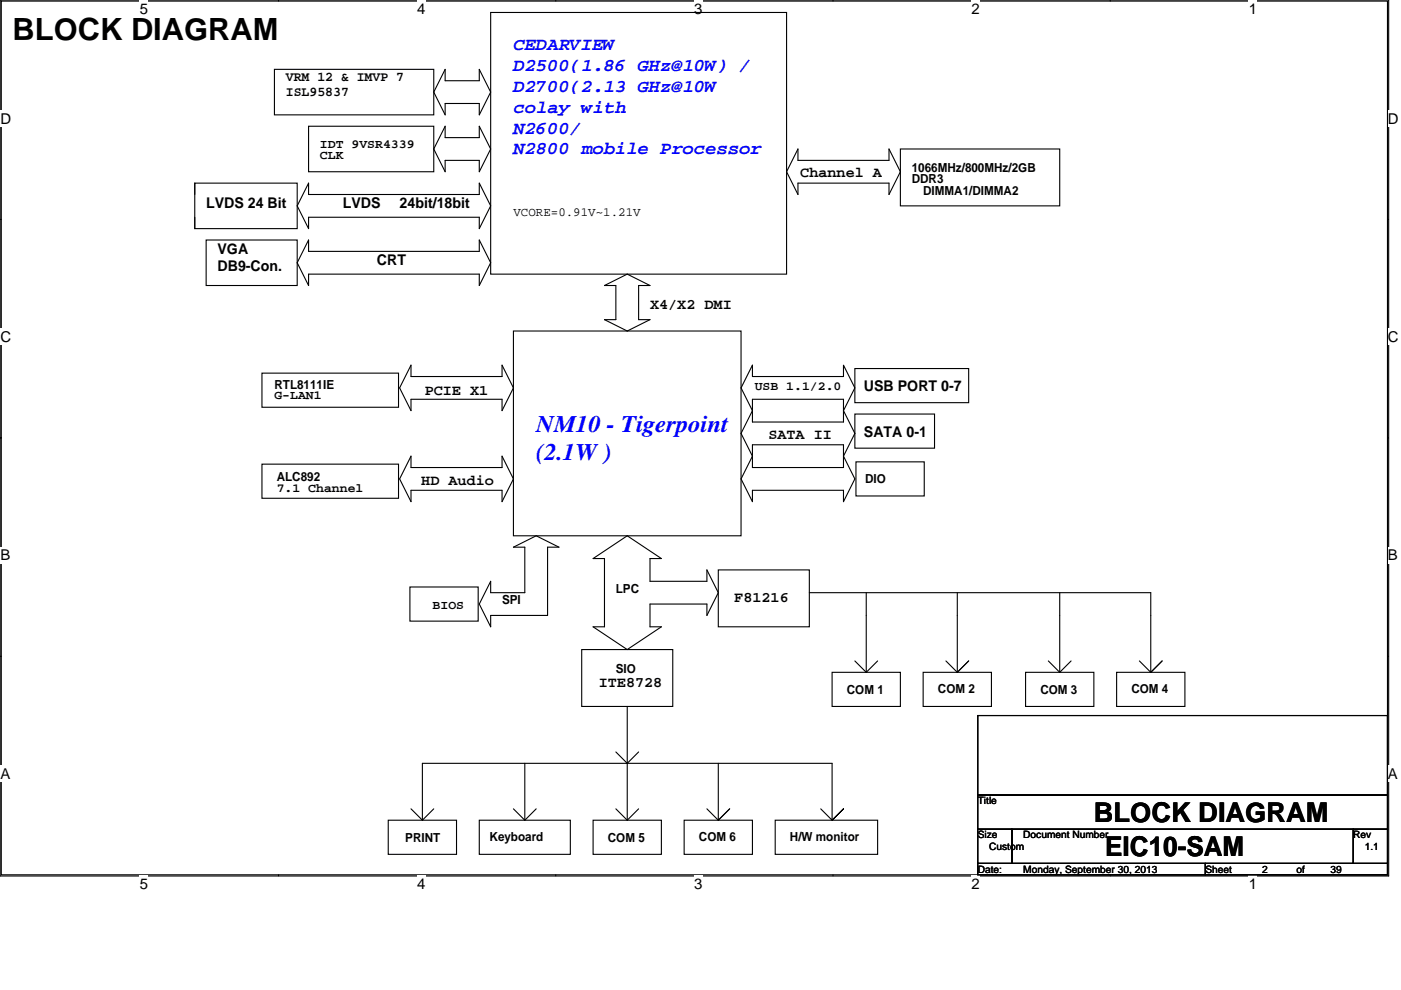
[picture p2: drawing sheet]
<svg xmlns="http://www.w3.org/2000/svg" width="297mm" height="210mm" viewBox="0 0 297 210" stroke-linecap="round" stroke-linejoin="round" font-family="sans-serif">
<path d="M0 0h294.4v185.8h-294.4zM.3 .2h293.9v185.3h-293.9z" fill="none" stroke="#000" stroke-width=".23"/>
<g fill="#fff">
<path d="M29.7 .1h1.7v3.5h-1.7z"/>
<path d="M29.7 185.7h1.7v3.5h-1.7z"/>
</g>
<path d="M59.1 0v.2M59.1 185.5v.3" fill="none" stroke="#000" stroke-width=".23"/>
<g fill="#fff">
<path d="M88.4 .1h1.8v3.5h-1.8z"/>
<path d="M88.4 185.7h1.8v3.5h-1.8z"/>
</g>
<path d="M117.8 0v.2M117.8 185.5v.3" fill="none" stroke="#000" stroke-width=".23"/>
<g fill="#fff">
<path d="M147.2 .1h1.8v3.5h-1.8z"/>
<path d="M147.2 185.7h1.8v3.5h-1.8z"/>
</g>
<path d="M176.6 0v.2M176.6 185.5v.3" fill="none" stroke="#000" stroke-width=".23"/>
<g fill="#fff">
<path d="M206 .1h1.7v3.5h-1.7z"/>
<path d="M206 185.7h1.7v3.5h-1.7z"/>
</g>
<path d="M235.4 0v.2M235.4 185.5v.3" fill="none" stroke="#000" stroke-width=".23"/>
<g fill="#fff">
<path d="M264.8 .1h1.7v3.5h-1.7z"/>
<path d="M264.8 185.7h1.7v3.5h-1.7z"/>
<path d="M.1 23.4h2.3v3.5h-2.3z"/>
<path d="M294.2 23.4h2.3v3.5h-2.3z"/>
<path d="M.1 69.7h2.3v3.5h-2.3z"/>
<path d="M294.2 69.7h2.3v3.5h-2.3z"/>
</g>
<path d="M0 46.5h.3M294.2 46.5h.2" fill="none" stroke="#000" stroke-width=".23"/>
<g fill="#fff">
<path d="M.1 116h2.1v3.5h-2.1z"/>
<path d="M294.2 116h2.1v3.5h-2.1z"/>
</g>
<path d="M0 92.9h.3M294.2 92.9h.2" fill="none" stroke="#000" stroke-width=".23"/>
<path d="M.2 92.8l.1 .1zM294.2 92.9l.1-.1z" fill="#000" stroke="#000" stroke-width=".21"/>
<g fill="#fff">
<path d="M.1 162.4h2.1v3.5h-2.1z"/>
<path d="M294.2 162.4h2.2v3.5h-2.2z"/>
</g>
<g fill="none" stroke="#000" stroke-width=".23">
<path d="M58.2 14.7h33.8v9.7h-33.8zM94.4 14.7v2.4h7.2v-2.4l2.4 4.8-2.4 4.9v-2.5h-7.2v2.5l-2.4-4.9zM104 2.6h62.8v55.5h-62.8zM41.3 38.8h21.7v9.7h-21.7zM41.3 38.8v2.5M65.4 38.8v2.5h36.2v-2.5l2.4 4.9-2.4 4.8v-2.4h-36.2v2.4l-2.4-4.8zM65.4 26.8h26.6v9.6h-26.6zM94.4 26.8v2.4h7.2v-2.4l2.4 4.8-2.4 4.8v-2.4h-7.2v2.4l-2.4-4.8zM169.2 31.6v2.4h19.3v-2.4l2.4 4.8-2.4 4.9v-2.5h-19.3v2.5l-2.4-4.9zM190.9 31.6h33.8v12.1h-33.8zM41.3 46.1v2.4M43.7 50.9h19.3v9.7h-19.3z"/>
<path d="M65.4 50.9v2.4h36.2v-2.4l2.4 4.8-2.4 4.9v-2.5h-36.2v2.5l-2.4-4.9zM55.5 79.1h29v7.3h-29zM108.9 70.2h48.2v43.4h-48.2zM128.2 60.6l4.8-2.5 4.8 2.5h-2.4v7.2h2.4l-4.8 2.4-4.8-2.4h2.4v-7.2zM181.2 78.2h24.2v7.2h-24.2zM55.5 98.4h29v7.3h-29zM87.1 87.1l-2.4-4.8 2.4-4.9v2.5h19.3v-2.5l2.5 4.9-2.5 4.8M87.1 87.1h.1M87.1 96.8v2.4h19.3v-2.4l2.5 4.8-2.5 4.8v-2.4h-19.3v2.4l-2.4-4.8zM106.4 87.1v-2.4h-19.3v2.4M106.4 87.1h.1M159.5 87.1l-2.4-4.8 2.4-4.9v2.5h19.3v-2.5l2.4 4.9-2.4 4.8"/>
<path d="M159.5 87.1l-2.4 4.8 2.4 4.9M159.5 87.1v2.4h19.3v-2.4M159.5 96.8l-2.4 4.8 2.4 4.8v-2.4h19.3v2.4l2.4-4.8-2.4-4.8M159.5 96.8v2.4h19.3v-2.4M178.8 87.1v-2.4h-19.3v2.4M178.8 87.1l2.4 4.8-2.4 4.9M178.8 96.8v-2.5h-19.3v2.5M178.8 96.8h.1M181.2 87.8h16.9v7.3h-16.9zM181.5 98h14.5v7.2h-14.5zM106.4 106.4h.1M108.9 116.1l4.8-2.5 4.8 2.5h-2.4v14.4h-12.1v2.4l-2.4-4.8 2.4-4.8v2.4h7.3v-9.6z"/>
<path d="M137.8 118.5h2.4l-7.2-4.9-7.3 4.9h2.5v14.4h-2.5l7.3 4.9 7.2-4.9h-2.4M137.8 118.5h.1M137.8 118.5v4.8h12.1v-2.4l2.4 4.8-2.4 4.8v-2.4h-12.1v4.8M0 139.2h.3M86.9 124.5h14.5v7.2h-14.5zM123.3 137.8h19.3v12h-19.3zM135.4 128.1h.1M137.8 132.9h.1M152.3 120.9h19.3v12h-19.3zM171.6 125.7h72.4v16.9M183.7 125.7v16.9M203 125.7v16.9"/>
<path d="M224.7 125.7v16.9M294.2 139.2h.2M130.6 159.5l2.4 2.4M133 149.8v12.1M135.4 159.5l-2.4 2.4M176.4 142.6h14.5v7.2h-14.5zM181.2 140.2l2.5 2.4M186.1 140.2l-2.4 2.4M195.7 142.6h14.5v7.2h-14.5zM200.6 140.2l2.4 2.4M203 142.6l2.4-2.4zM207.3 151.8h86.9v16.9h-86.9z"/>
<path d="M217.4 142.6h14.5v7.2h-14.5zM222.3 140.2l2.4 2.4M227.1 140.2l-2.4 2.4M236.7 142.6h14.5v7.2h-14.5zM241.6 140.2l2.4 2.4M244 142.6l2.4-2.4zM82.3 174h14.5v7.2h-14.5zM87.1 171.6l2.5 2.4M89.6 161.9h86.8v12.1l-2.4-2.4M89.6 161.9v12.1M89.6 161.9h.1M92 171.6l-2.4 2.4"/>
<path d="M101.6 174h19.3v7.2h-19.3zM108.9 171.6l2.4 2.4M111.3 161.9v12.1M113.7 171.6l-2.4 2.4M125.7 174h14.5v7.2h-14.5zM130.6 171.6l2.4 2.4M133 161.9v12.1M135.4 171.6l-2.4 2.4M145.1 174h14.4v7.2h-14.4zM149.9 171.6l2.4 2.4M152.3 174l2.4-2.4zM152.3 161.9v12.1"/>
<path d="M164.4 174h21.7v7.2h-21.7zM176.4 174l2.4-2.4zM207.3 168.7h86.9v7.2h-86.9zM207.3 175.9h7.2v7.2h-7.2zM214.5 175.9h72.4v7.2h-72.4zM286.9 175.9h7.3v7.2h-7.3zM207.3 183.1h48.3v2.4h-48.3zM255.6 183.1h38.6v2.4h-38.6z"/>
</g>
<text font-size="6.5" x="2.7" y="8.5">BLOCK DIAGRAM</text>
<g font-size="5.8">
<text x="231.9" y="174.4">BLOCK DIAGRAM</text>
<text x="234.3" y="181.6">EIC10-SAM</text>
</g>
<g font-size="5.1" fill="#00f">
<text x="113.7" y="91.7">NM10 - Tigerpoint</text>
<text x="113.7" y="97.5">(2.1W )</text>
</g>
<g font-size="3.9" fill="#00f">
<text x="108.9" y="10.7">CEDARVIEW</text>
<text x="108.9" y="15.1">D2500(1.86 GHz@10W) /</text>
<text x="108.9" y="19.5">D2700(2.13 GHz@10W</text>
<text x="108.9" y="23.9">colay with</text>
<text x="108.9" y="28.3">N2600/</text>
<text x="108.9" y="32.7">N2800 mobile Processor</text>
</g>
<g font-size="3.2">
<text x="29.7" y="2.9">5</text>
<text x="88.4" y="2.9">4</text>
<text x="147.2" y="2.9">3</text>
<text x="206" y="2.9">2</text>
<text x="264.8" y="2.9">1</text>
<text x=".1" y="26.2">D</text>
<text x="294.2" y="26.2">D</text>
<text x=".1" y="72.5">C</text>
<text x="294.2" y="72.5">C</text>
<text x=".1" y="118.9">B</text>
<text x="294.2" y="118.9">B</text>
<text x=".1" y="165.2">A</text>
<text x="294.2" y="165.2">A</text>
<text x="29.7" y="188.5">5</text>
<text x="88.4" y="188.5">4</text>
<text x="147.2" y="188.5">3</text>
<text x="206" y="188.5">2</text>
<text x="264.8" y="188.5">1</text>
</g>
<g font-size="3.1">
<text x="169.7" y="37.6">Channel A</text>
<text x="43.7" y="44.2">LVDS 24 Bit</text>
<text x="72.7" y="44.2">LVDS</text>
<text x="84.7" y="44.2">24bit/18bit</text>
<text x="46.1" y="53.8">VGA</text>
<text x="46.1" y="57.6">DB9-Con.</text>
<text x="79.9" y="56.2">CRT</text>
<text x="137.8" y="65.6">X4/X2 DMI</text>
<text x="90" y="83.7">PCIE X1</text>
<text x="183.2" y="83">USB PORT 0-7</text>
<text x="162.9" y="93.1">SATA II</text>
<text x="183.2" y="92.7">SATA 0-1</text>
<text x="89.3" y="102.8">HD Audio</text>
<text x="155.7" y="127.6">F81216</text>
<text x="127" y="145.7">ITE8728</text>
</g>
<g font-size="2.9">
<text x="60.6" y="17.1">VRM 12 &amp; IMVP 7</text>
<text x="60.6" y="20.4">ISL95837</text>
</g>
<g font-size="2.6">
<text x="67.8" y="31.4">IDT 9VSR4339</text>
<text x="67.8" y="33.8">CLK</text>
<text x="193.3" y="36.5">1066MHz/800MHz/2GB</text>
<text x="193.3" y="38.9">DDR3</text>
<text x="195.7" y="41.3">DIMMA1/DIMMA2</text>
<text x="108.9" y="45.8">VCORE=0.91V~1.21V</text>
<text x="58.2" y="82.5">RTL8111IE</text>
<text x="160" y="82.8">USB 1.1/2.0</text>
<text x="58.2" y="84.7">G-LAN1</text>
<text x="58.7" y="102.1">ALC892</text>
<text x="58.7" y="104.3">7.1 Channel</text>
<text x="183.4" y="102.3">DIO</text>
<text x="130.6" y="125.8">LPC</text>
<text x="91.7" y="129.1">BIOS</text>
<text x="106.4" y="128.2">SPI</text>
<text x="130.6" y="142.6">SIO</text>
<text x="179.6" y="147.2">COM 1</text>
<text x="198.9" y="147">COM 2</text>
<text x="220.6" y="147.2">COM 3</text>
<text x="239.9" y="147">COM 4</text>
<text x="85.9" y="178.6">PRINT</text>
<text x="103.8" y="178.4">Keyboard</text>
<text x="128.9" y="178.6">COM 5</text>
<text x="148.2" y="178.4">COM 6</text>
<text x="167.5" y="178.4">H/W monitor</text>
</g>
<g font-size="2.2">
<text x="207.3" y="170.6">Title</text>
<text x="207.3" y="177.8">Size</text>
<text x="217" y="177.8">Document Number</text>
<text x="286.9" y="177.8">Rev</text>
<text x="207.3" y="185.1">Date:</text>
<text x="209.7" y="180.3">Custom</text>
<text x="217" y="185.1">Monday, September 30, 2013</text>
<text x="255.6" y="185.1">Sheet</text>
<text x="267.6" y="185.1">2</text>
<text x="274.9" y="185.1">of</text>
<text x="282.1" y="185.1">39</text>
<text x="289.3" y="180.3">1.1</text>
</g>
</svg>
